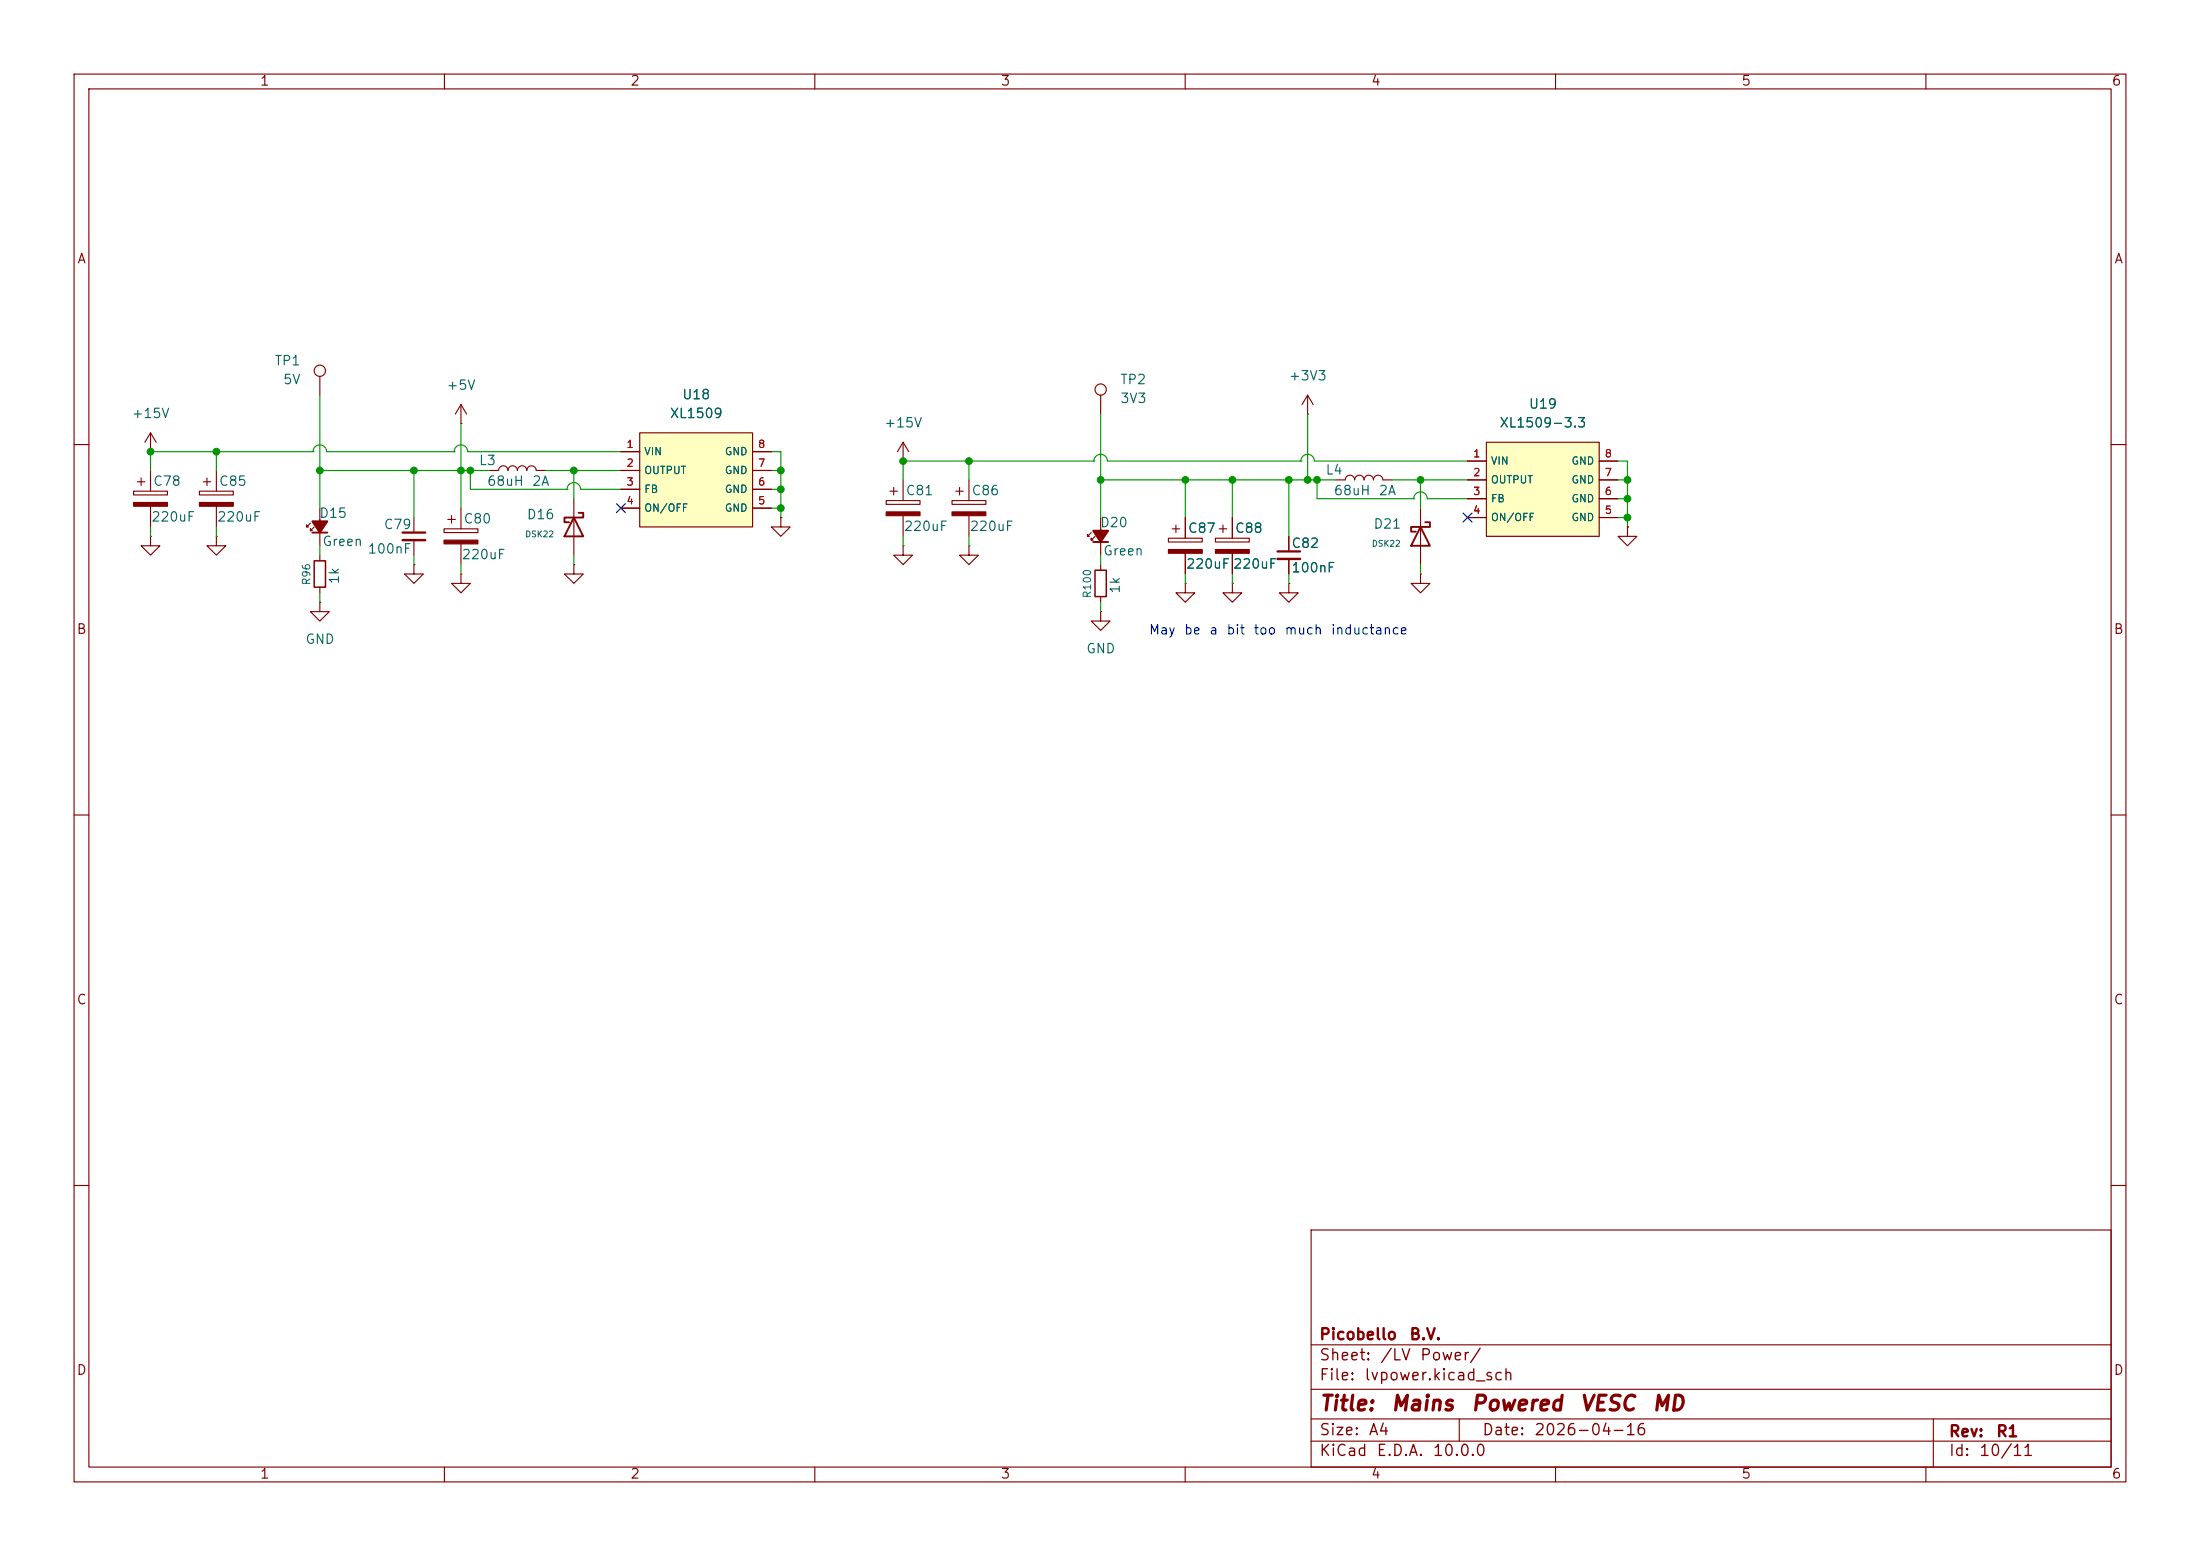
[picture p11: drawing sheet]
<svg xmlns="http://www.w3.org/2000/svg" width="297mm" height="210mm" viewBox="0 0 297 210" stroke-linecap="round" stroke-linejoin="round" font-family="sans-serif">
<g fill="none" stroke="#840000" stroke-width=".15">
<path d="M10 10h277v190h-277zM12 12h273v186h-273zM60 10v2M110 10v2M160 10v2M210 10v2M260 10v2M10 60h2M55.9 69.9v2M55.9 72.9v2M157.7 72.6h4.6v.6h-4.6zM158.2 71.4h1.1"/>
<path d="M158.7 70.9v1M160 69.9v2.7M160 74.7v2.8M164.1 72.6h4.6v.6h-4.6zM164.6 71.4h1M165.1 70.9v1M166.4 69.9v2.7M166.4 74.7v2.8M285 60h2M10 110h2M285 110h2M10 160h2"/>
<path d="M177 166h108v32h-108zM285 160h2M60 198v2M110 198v2M160 198v2M177 194.5h108M177 191.5h108M177 187.5h108M177 181.5h108M197 191.5v3M210 198v2M260 198v2"/>
<path d="M261 191.5v6.5"/>
</g>
<path d="M54.4 71.9h3" fill="none" stroke="#840000" stroke-width=".3"/>
<path d="M54.4 72.9h3" fill="none" stroke="#840000" stroke-width=".33"/>
<g fill="#840000" stroke="#840000" stroke-width=".15">
<path d="M157.7 74.2h4.6v.5h-4.6z"/>
<path d="M164.1 74.2h4.6v.5h-4.6z"/>
</g>
<path d="M200.7 59.7h15.2v12.7h-15.2z" fill="#ffffc2"/>
<g fill="none" stroke="#840000" stroke-width=".15">
<path d="M20.3 58.4l.8 1.3M20.3 58.4l-.7 1.3M20.3 58.4v2.6M43.2 50.8v2.5M62.2 57.2h.1M62.2 54.6l-.7 1.3M62.2 54.6l.8 1.3M62.2 54.6v2.6M121.9 59.7v2.5M121.9 59.7l.8 1.3M121.9 59.7l-.7 1.3M148.6 53.3v2.6"/>
<path d="M176.5 55.9h.1M176.5 53.3l-.7 1.3M176.5 53.3l.8 1.3M176.5 53.3v2.6M200.7 59.7h15.2v12.7h-15.2zM18 66.3h4.6v.5h-4.6zM18.5 65h1.1M19 64.5v1M20.3 61h.1M20.3 72.4v1.3h1.3l-1.3 1.2-1.3-1.2h1.3M20.3 72.4h.1M20.3 63.5v2.8"/>
<path d="M20.3 68.3v2.8M26.9 66.3h4.6v.5h-4.6zM27.4 65h1M27.9 64.5v1M29.2 72.4v1.3h1.3l-1.3 1.2-1.3-1.2h1.3M29.2 72.4h.1M29.2 63.5v2.8M29.2 68.3v2.8M41.9 70.6l-.5 .5v-.2v.2h.3M42.4 71.1l-.5 .5v-.2v.2h.3M43.2 68.6v5.1M43.2 74.9v.8"/>
<path d="M43.2 79.2v.8M55.9 76.2v1.3h1.2l-1.2 1.2-1.3-1.2h1.3M55.9 76.2h.1M59.9 71.4h4.6v.5h-4.6zM60.5 70.1h1M61 69.6v1M62.2 77.5v1.2h1.3l-1.3 1.3-1.2-1.3h1.2M62.2 77.5h.1M62.2 68.6v2.8M62.2 73.4v2.8M66 63.5h1.3a.64 .64 0 0 1 .6-.6 .64 .64 0 0 1 .7 .6 .64 .64 0 0 1 .6-.6 .64 .64 0 0 1 .6 .6 .64 .64 0 0 1 .7-.6 .64 .64 0 0 1 .6 .6 .64 .64 0 0 1 .7-.6 .64 .64 0 0 1 .6 .6h1.3M77.5 76.2v1.3h1.2l-1.2 1.2-1.3-1.2h1.3"/>
<path d="M77.5 76.2h.1M105.4 69.9v1.2h1.3l-1.3 1.3-1.3-1.3h1.3M105.4 69.9h.1M119.6 67.6h4.6v.5h-4.6zM120.1 66.3h1.1M120.6 65.8v1M121.9 73.7v1.2h1.3l-1.3 1.3-1.3-1.3h1.3M121.9 73.7h.1M121.9 62.2h.1M121.9 64.8v2.8M121.9 69.6v2.8M147.3 71.9l-.5 .5v-.3v.3h.3"/>
<path d="M147.8 72.4l-.5 .5v-.3v.3h.3M148.6 69.9v5M148.6 76.2v.8M160 78.7v1.3h1.3l-1.3 1.3-1.3-1.3h1.3M160 78.7h.1M166.4 78.7v1.3h1.2l-1.2 1.3-1.3-1.3h1.3M166.4 78.7h.1M174 78.7v1.3h1.3l-1.3 1.3-1.3-1.3h1.3M174 78.7h.1M174 72.4v2M174 75.4v2.1M180.3 64.8h1.3a.64 .64 0 0 1 .6-.7 .64 .64 0 0 1 .7 .7 .64 .64 0 0 1 .6-.7 .64 .64 0 0 1 .6 .7 .64 .64 0 0 1 .7-.7 .64 .64 0 0 1 .6 .7 .64 .64 0 0 1 .7-.7 .64 .64 0 0 1 .6 .7h1.3"/>
<path d="M191.8 77.5v1.2h1.2l-1.2 1.3-1.3-1.3h1.3M191.8 77.5h.1M191.8 68.6v7.6M198.1 62.2h2.6M198.1 64.8h2.6M198.1 67.3h2.6M198.1 69.9h2.6M215.9 62.2h2.5M215.9 64.8h2.5M215.9 67.3h2.5M215.9 69.9h2.5M219.7 71.1v1.3h1.3l-1.3 1.3-1.3-1.3h1.3"/>
<path d="M219.7 71.1h.1M43.2 81.3v1.3h1.2l-1.2 1.2-1.3-1.2h1.3M43.2 81.3h.1M148.6 82.6v1.2h1.3l-1.3 1.3-1.3-1.3h1.3M148.6 82.6h.1M148.6 80.5v.8"/>
<circle cx="43.2" cy="50" r=".76"/>
<circle cx="148.6" cy="52.6" r=".76"/>
</g>
<path d="M42.2 71.9h2M147.6 73.2h2M191.8 71.1l1.2 2.6h-2.5zM192.4 70.5h.6v.6h-2.5v.7h.6" fill="none" stroke="#840000" stroke-width=".25"/>
<path d="M172.5 74.4h3" fill="none" stroke="#840000" stroke-width=".3"/>
<path d="M172.5 75.4h3" fill="none" stroke="#840000" stroke-width=".33"/>
<g fill="#840000" stroke="#840000" stroke-width=".25">
<path d="M42.2 70.4h2l-1 1.5z"/>
<path d="M147.6 71.6h2l-1 1.6z"/>
</g>
<path d="M42.4 75.7h1.5v3.5h-1.5zM147.8 77h1.6v3.5h-1.6z" fill="none" stroke="#840000" stroke-width=".2"/>
<g fill="#840000" stroke="#840000" stroke-width=".15">
<path d="M18 67.8h4.6v.5h-4.6z"/>
<path d="M26.9 67.8h4.6v.5h-4.6z"/>
<path d="M59.9 72.9h4.6v.5h-4.6z"/>
<path d="M119.6 69.1h4.6v.5h-4.6z"/>
</g>
<path d="M86.4 58.4h15.2v12.7h-15.2z" fill="#ffffc2"/>
<g fill="none" stroke="#840000" stroke-width=".15">
<path d="M86.4 58.4h15.2v12.7h-15.2zM77.5 67.3v7.6M83.8 61h2.6M83.8 63.5h2.6M83.8 66h2.6M83.8 68.6h2.6M101.6 61h2.5M101.6 63.5h2.5M101.6 66h2.5M101.6 68.6h2.5M105.4 69.9h.1M128.5 67.6h4.6v.5h-4.6z"/>
<path d="M129 66.3h1M129.5 65.8v1M130.8 73.7v1.2h1.3l-1.3 1.3-1.3-1.3h1.3M130.8 73.7h.1M130.8 64.8v2.8M130.8 69.6v2.8M160 69.9v2.7M160 74.7v2.8M166.4 69.9v2.7M166.4 74.7v2.8M174 72.4v2M174 75.4v2.1"/>
<path d="M198.1 62.2h2.6M198.1 64.8h2.6M198.1 67.3h2.6M198.1 69.9h2.6M215.9 62.2h2.5M215.9 64.8h2.5M215.9 67.3h2.5M215.9 69.9h2.5M219.7 71.1h.1"/>
</g>
<path d="M77.5 69.9l1.2 2.5h-2.5zM78.1 69.2h.6v.7h-2.5v.6h.6" fill="none" stroke="#840000" stroke-width=".25"/>
<path d="M128.5 69.1h4.6v.5h-4.6z" fill="#840000" stroke="#840000" stroke-width=".15"/>
<g fill="none" stroke="#009600" stroke-width=".15">
<path d="M43.2 53.3v15.3M62.2 57.2v11.4M148.6 55.9v14M176.5 55.9v8.9M20.3 71.1v1.3M29.2 61v2.5M29.2 71.1v1.3M42.3 61h.1M42.3 61a.91 .91 0 0 1 .9-1 .91 .91 0 0 1 .9 1h17.2M42.3 61h-22v2.5M43.2 73.7v1.2M43.2 63.5h22.8"/>
<path d="M55.9 63.5v6.4M55.9 74.9v1.3M61.3 61h.1M61.3 61a.91 .91 0 0 1 .9-1 .91 .91 0 0 1 .9 1h20.7M62.2 76.2v1.3M63.5 63.5v2.5h13.1M73.7 63.5h10.1M76.6 66h.1M76.6 66a.91 .91 0 0 1 .9-.9 .91 .91 0 0 1 .9 .9h5.4M77.5 63.5v3.8M77.5 74.9v1.3M104.1 61h1.3v8.9"/>
<path d="M104.1 68.6h1.3M104.1 66h1.3M104.1 63.5h1.3M121.9 72.4v1.3M130.8 62.2v2.6M130.8 72.4v1.3M147.7 62.2h.1M147.7 62.2a.91 .91 0 0 1 .9-.9 .91 .91 0 0 1 .9 .9h26.1M147.7 62.2h-25.8v2.6M148.6 64.8h31.7M148.6 74.9v1.3M160 64.8v5.1"/>
<path d="M160 77.5v1.2M166.4 64.8v5.1M166.4 77.5v1.2M174 64.8v7.6M174 77.5v1.2M175.6 62.2h.1M175.6 62.2a.91 .91 0 0 1 .9-.9 .91 .91 0 0 1 .9 .9h20.7M177.8 64.8v2.5h13.1M188 64.8h10.1M190.9 67.3h.1M190.9 67.3a.91 .91 0 0 1 .9-.9 .91 .91 0 0 1 .9 .9h5.4M191.8 64.8v3.8"/>
<path d="M191.8 76.2v1.3M218.4 62.2h1.3v8.9M218.4 64.8h1.3M218.4 69.9h1.3M218.4 67.3h1.3M43.2 80v1.3M148.6 81.3v1.3"/>
</g>
<path d="M83.2 68l1.2 1.2M84.4 68l-1.2 1.2M197.5 69.2l1.2 1.3M198.7 69.2l-1.2 1.3" fill="none" stroke="#000084" stroke-width=".15"/>
<g fill="#009600" stroke="#009600" stroke-width=".14">
<circle cx="77.5" cy="63.5" r=".46"/>
<circle cx="55.9" cy="63.5" r=".46"/>
<circle cx="62.2" cy="63.5" r=".46"/>
<circle cx="63.5" cy="63.5" r=".46"/>
<circle cx="105.4" cy="63.5" r=".46"/>
<circle cx="105.4" cy="66" r=".46"/>
<circle cx="105.4" cy="68.6" r=".46"/>
<circle cx="166.4" cy="64.8" r=".46"/>
<circle cx="177.8" cy="64.8" r=".46"/>
<circle cx="174" cy="64.8" r=".46"/>
<circle cx="176.5" cy="64.8" r=".46"/>
<circle cx="43.2" cy="63.5" r=".46"/>
<circle cx="20.3" cy="61" r=".46"/>
<circle cx="29.2" cy="61" r=".46"/>
<circle cx="191.8" cy="64.8" r=".46"/>
<circle cx="219.7" cy="67.3" r=".46"/>
<circle cx="219.7" cy="69.9" r=".46"/>
<circle cx="219.7" cy="64.8" r=".46"/>
<circle cx="148.6" cy="64.8" r=".46"/>
<circle cx="160" cy="64.8" r=".46"/>
<circle cx="121.9" cy="62.2" r=".46"/>
<circle cx="130.8" cy="62.2" r=".46"/>
</g>
<g font-size="2" fill="#840000">
<text x="178" y="190.9">Title:</text>
<text x="187.7" y="190.9">Mains</text>
<text x="198.5" y="190.9">Powered</text>
<text x="213.2" y="190.9">VESC</text>
<text x="222.9" y="190.9">MD</text>
</g>
<g font-size="1.5" fill="#840000">
<text x="178" y="184">Sheet:</text>
<text x="178" y="181.2">Picobello</text>
<text x="186.2" y="184">/LV</text>
<text x="190.2" y="181.2">B.V.</text>
<text x="191.6" y="184">Power/</text>
<text x="178" y="186.7">File:</text>
<text x="184.1" y="186.7">lvpower.kicad_sch</text>
<text x="178" y="196.9">KiCad</text>
<text x="178" y="194.1">Size:</text>
<text x="184.7" y="194.1">A4</text>
<text x="185.7" y="196.9">E.D.A.</text>
<text x="193.3" y="196.9">10.0.0</text>
<text x="200" y="194.1">Date:</text>
<text x="207" y="194.1">2026-04-16</text>
<text x="263" y="194.3">Rev:</text>
<text x="263" y="196.9">Id:</text>
<text x="267.1" y="196.9">10/11</text>
<text x="269.4" y="194.3">R1</text>
</g>
<g font-size="1.3" fill="#840000">
<text x="35" y="11.9">1</text>
<text x="85" y="11.9">2</text>
<text x="135" y="11.9">3</text>
<text x="185" y="11.9">4</text>
<text x="235" y="11.9">5</text>
<text x="285" y="11.9">6</text>
<text x="10.3" y="35.9">A</text>
<text x="285.3" y="35.9">A</text>
<text x="10.3" y="85.9">B</text>
<text x="285.3" y="85.9">B</text>
<text x="10.3" y="135.9">C</text>
<text x="285.3" y="135.9">C</text>
<text x="10.3" y="185.9">D</text>
<text x="285.3" y="185.9">D</text>
<text x="35" y="199.9">1</text>
<text x="85" y="199.9">2</text>
<text x="135" y="199.9">3</text>
<text x="185" y="199.9">4</text>
<text x="235" y="199.9">5</text>
<text x="285" y="199.9">6</text>
</g>
<g font-size="1.3" fill="#006464">
<text x="37" y="49.6">TP1</text>
<text x="38.1" y="52.2">5V</text>
<text x="60.2" y="52.9">+5V</text>
<text x="151.1" y="52.2">TP2</text>
<text x="173.9" y="51.7">+3V3</text>
<text x="17.7" y="56.7">+15V</text>
<text x="90.3" y="56.7">XL1509</text>
<text x="92" y="54.2">U18</text>
<text x="119.3" y="58">+15V</text>
<text x="151.1" y="54.7">3V3</text>
<text x="202.3" y="58">XL1509-3.3</text>
<text x="206.3" y="55.5">U19</text>
<text x="20.6" y="65.9">C78</text>
<text x="29.5" y="65.9">C85</text>
<text x="64.6" y="63.1">L3</text>
<text x="65.7" y="65.9">68uH</text>
<text x="71.7" y="65.9">2A</text>
<text x="178.9" y="64.4">L4</text>
<text x="20.3" y="70.7">220uF</text>
<text x="29.2" y="70.7">220uF</text>
<text x="43" y="70.2">D15</text>
<text x="51.7" y="71.7">C79</text>
<text x="62.5" y="71">C80</text>
<text x="71" y="70.4">D16</text>
<text x="121.9" y="72">220uF</text>
<text x="122.2" y="67.2">C81</text>
<text x="130.8" y="72">220uF</text>
<text x="131.1" y="67.2">C86</text>
<text x="148.4" y="71.5">D20</text>
<text x="180" y="67.2">68uH</text>
<text x="185.3" y="71.7">D21</text>
<text x="186" y="67.2">2A</text>
<text x="43.4" y="74">Green</text>
<text x="49.5" y="75">100nF</text>
<text x="62.2" y="75.8">220uF</text>
<text x="148.8" y="75.3">Green</text>
<text x="160" y="77.1">220uF</text>
<text x="160.3" y="72.2">C87</text>
<text x="166.4" y="77.1">220uF</text>
<text x="166.6" y="72.2">C88</text>
<text x="174.3" y="77.6">100nF</text>
<text x="174.3" y="74.3">C82</text>
<text x="46.1" y="78.9" transform="rotate(-90 46.1 78.9)">1k</text>
<text x="151.5" y="80.2" transform="rotate(-90 151.5 80.2)">1k</text>
<text x="41.1" y="87.2">GND</text>
<text x="146.6" y="88.5">GND</text>
</g>
<g font-size="1.3" fill="#0000c2">
<text x="155" y="86">May</text>
<text x="159.8" y="86">be</text>
<text x="163.2" y="86">a</text>
<text x="165.5" y="86">bit</text>
<text x="169.1" y="86">too</text>
<text x="173.3" y="86">much</text>
<text x="179.6" y="86">inductance</text>
</g>
<g font-size="1" fill="#a90000">
<text x="84.5" y="60.7">1</text>
<text x="84.5" y="63.2">2</text>
<text x="84.5" y="65.8">3</text>
<text x="102.3" y="65.8">6</text>
<text x="102.3" y="63.2">7</text>
<text x="102.3" y="60.7">8</text>
<text x="198.8" y="62">1</text>
<text x="198.8" y="64.5">2</text>
<text x="216.6" y="64.5">7</text>
<text x="216.6" y="62">8</text>
<text x="84.5" y="68.3">4</text>
<text x="102.3" y="68.3">5</text>
<text x="198.8" y="67.1">3</text>
<text x="198.8" y="69.6">4</text>
<text x="216.6" y="69.6">5</text>
<text x="216.6" y="67.1">6</text>
</g>
<g font-size="1" fill="#006464">
<text x="86.9" y="61.7">VIN</text>
<text x="86.9" y="64.2">OUTPUT</text>
<text x="97.8" y="64.2">GND</text>
<text x="97.8" y="61.7">GND</text>
<text x="201.2" y="63">VIN</text>
<text x="201.2" y="65.5">OUTPUT</text>
<text x="212.1" y="65.5">GND</text>
<text x="212.1" y="63">GND</text>
<text x="86.9" y="66.8">FB</text>
<text x="86.9" y="69.3">ON/OFF</text>
<text x="97.8" y="69.3">GND</text>
<text x="97.8" y="66.8">GND</text>
<text x="201.2" y="68">FB</text>
<text x="201.2" y="70.6">ON/OFF</text>
<text x="212.1" y="70.6">GND</text>
<text x="212.1" y="68">GND</text>
<text x="42.1" y="79.1" transform="rotate(-90 42.1 79.1)">R96</text>
<text x="147.5" y="80.8" transform="rotate(-90 147.5 80.8)">R100</text>
</g>
<g font-size=".8" fill="#006464">
<text x="70.8" y="72.7">DSK22</text>
<text x="185.1" y="74">DSK22</text>
</g>
</svg>
